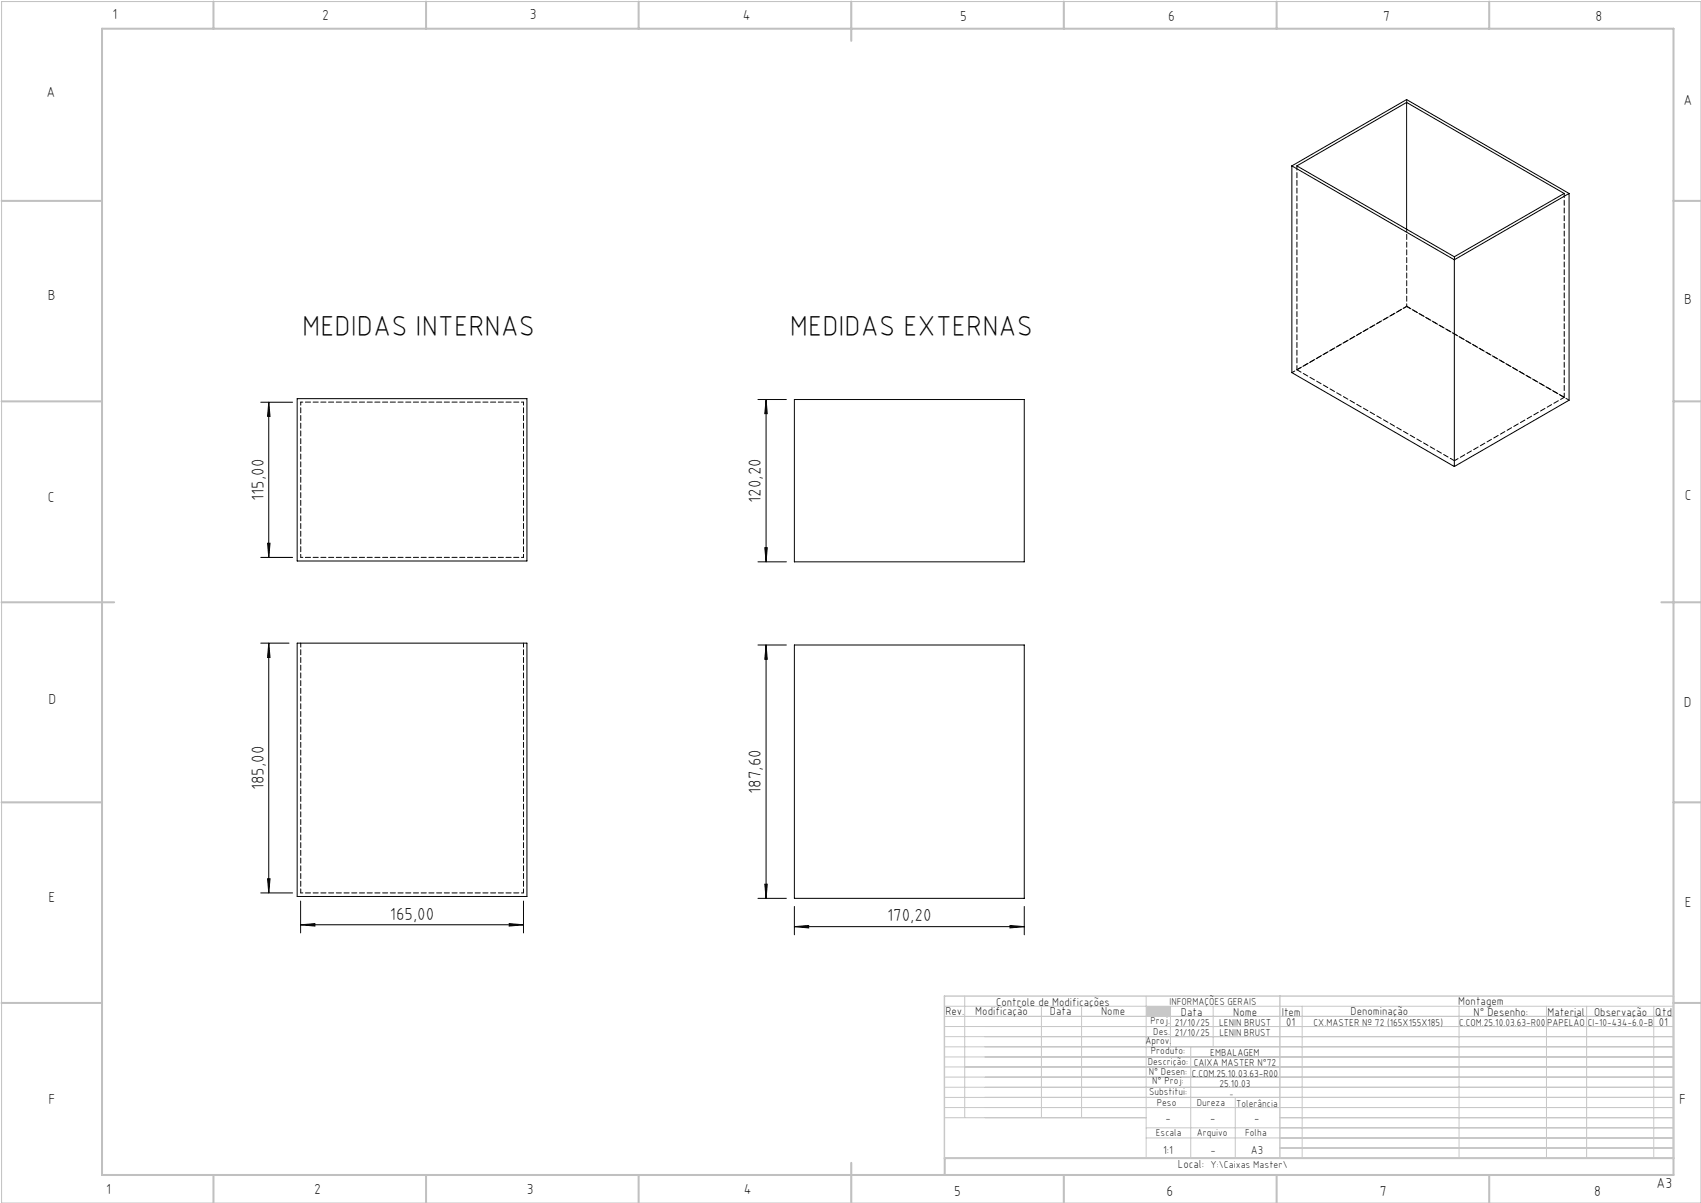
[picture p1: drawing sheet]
<svg xmlns="http://www.w3.org/2000/svg" width="420mm" height="297mm" viewBox="0 0 420 297" stroke-linecap="round" stroke-linejoin="round" font-family="sans-serif">
<path d="M.4 .4h419.6v296.6h-419.6z" fill="none" stroke="#c0c0c0" stroke-width=".25"/>
<g fill="none" stroke="#c0c0c0" stroke-width=".5">
<path d="M25.2 7.1h388v283h-388zM52.7 .4v6.7M105.2 .4v6.7M157.7 .4v6.7M210.2 .4v9.7M262.7 .4v6.7M315.2 .4v6.7M367.7 .4v6.7M.4 49.6h24.8M413.2 49.6h6.8M.4 99.1h24.8M413.2 99.1h6.8"/>
<path d="M.4 148.7h27.8M410.2 148.7h9.8M.4 198.1h24.8M413.2 198.1h6.8M.4 247.6h24.8M413.2 247.6h6.8M52.7 290.1v6.9M105.2 290.1v6.9M157.7 290.1v6.9M210.2 287.1v9.9M262.7 290.1v6.9M315.2 290.1v6.9"/>
<path d="M367.7 290.1v6.9M413.2 285.9h-179.9v4.2"/>
</g>
<g fill="none" stroke="#c3c8d2" stroke-width=".25">
<path d="M233.2 250.9h180M233.2 248.4h180M233.2 253.4h180M233.2 255.9h180M233.2 258.4h180M238.2 245.9v30M257.1 248.4v27.5M267.1 248.4v27.5M283 245.9v40M289 248.4v10M294 258.4v27.5M299.5 248.4v10"/>
<path d="M321.5 248.4v37.5M360.3 248.4v37.5M381.8 248.4v37.5M391.8 248.4v37.5M408.3 248.4v37.5M233.2 260.9h180M233.2 263.4h180M233.2 265.9h180M233.2 268.4h180M233.2 270.9h180M233.2 273.4h180M233.2 275.9h49.8"/>
<path d="M283 278.4h130.2M305 270.9v15M316 275.9h97.2M283 280.9h130.2M316 283.4h97.2"/>
</g>
<path d="M233.2 245.9h180v40h-180zM316 245.9v40" fill="none" stroke="#c3c8d2" stroke-width=".35"/>
<path d="M283 248.4h6v2.5h-6z" fill-rule="evenodd" fill="#c3c8d2"/>
<g fill="none" stroke="#000" stroke-width=".25">
<path d="M347.3 25.3v31.3M319 41v51l40.1 23.2M319 41l40.1 23.1M319 41l28.3-16.4 40.1 23.2M320.2 41l27.1-15.7 38.9 22.5-27.1 15.6zM387.4 47.8l-28.3 16.3M387.4 47.8v51l-28.3 16.4M359.1 64.1v51.1M64.4 99.3h7.8M66.4 99.3v38.3M66.4 99.3l.3 3.5h-.6zM73.4 98.4h56.7v40.1h-56.7z"/>
<path d="M187.1 98.6h7.1M189.2 98.6v40.1M189.2 98.6l.2 3.5h-.6zM196.1 98.6h56.8v40.1h-56.8zM64.4 137.6h7.8M66.1 134.1h.6l-.3 3.5zM187.1 138.7h7.1M188.8 135.2h.6l-.2 3.5zM64.4 158.8h7M66.4 158.8v61.6M66.4 158.8l.3 3.5h-.6zM73.4 158.8h56.7v62.5h-56.7z"/>
<path d="M187.1 159.2h7.1M189.2 159.2v62.6M189.2 159.2l.2 3.6h-.6zM196.1 159.2h56.8v62.6h-56.8zM66.1 217h.6l-.3 3.4zM188.8 218.3h.6l-.2 3.5zM64.4 220.4h7.8M74.2 228.3l3.6-.3v.6zM74.2 222.5v7.8M74.2 228.3h55.1M125.7 228l3.6 .3-3.6 .3zM129.3 222.5v7.8"/>
<path d="M187.1 221.8h7.1M196.1 228.8l3.6-.3v.6zM196.1 223.8v7M196.1 228.8h56.8M249.4 228.5l3.5 .3-3.5 .3zM252.9 223.8v7"/>
</g>
<g fill="#000">
<path d="M66.1 134.1h.6l-.3 3.5zM66.4 99.3l.3 3.5h-.6zM188.8 135.2h.6l-.2 3.5zM189.2 98.6l.2 3.5h-.6z"/>
<path d="M66.4 158.8l.3 3.5h-.6zM66.1 217h.6l-.3 3.4zM189.2 159.2l.2 3.6h-.6zM188.8 218.3h.6l-.2 3.5z"/>
<path d="M74.2 228.3l3.6-.3v.6zM125.7 228l3.6 .3-3.6 .3zM196.1 228.8l3.6-.3v.6zM249.4 228.5l3.5 .3-3.5 .3z"/>
</g>
<path d="M387.5 98.8l-40.2-23.2M74.3 158.8v61.6M129.3 158.8v61.6" fill="none" stroke="#000" stroke-width=".25" stroke-dasharray="1.3 .6" stroke-dashoffset=".3"/>
<path d="M74.3 99.3h55M129.3 137.6h-55M74.3 220.4h55" fill="none" stroke="#000" stroke-width=".25" stroke-dasharray="1.3 .6" stroke-dashoffset=".8"/>
<path d="M347.3 75.6l-28.3 16.4M129.3 99.3v38.3M74.3 137.6v-38.3" fill="none" stroke="#000" stroke-width=".25" stroke-dasharray="1.3 .6" stroke-dashoffset=".5"/>
<path d="M347.3 24.6v.7M359.1 63.4v.7" fill="none" stroke="#000" stroke-width=".25" stroke-dasharray="1.3 .6" stroke-dashoffset=".4"/>
<path d="M347.3 56.6v19" fill="none" stroke="#000" stroke-width=".25" stroke-dasharray="1.3 .6" stroke-dashoffset=".6"/>
<path d="M320.2 91.3l38.9 22.4M386.2 98.1l-38.9-22.5" fill="none" stroke="#000" stroke-width=".25" stroke-dasharray="1.3 .6" stroke-dashoffset=".1"/>
<path d="M320.2 40.9v50.4M386.2 47.7v50.4M347.3 75.6l-27.1 15.7M359.1 113.7l27.1-15.6" fill="none" stroke="#000" stroke-width=".25" stroke-dasharray="1.3 .6" stroke-dashoffset=".2"/>
<path d="M347.3 75.6h.1" fill="none" stroke="#000" stroke-width=".25" stroke-dasharray="1.3 .6"/>
<g font-size="7.1">
<text x="74.6" y="82.9">MEDIDAS INTERNAS</text>
<text x="195" y="82.9">MEDIDAS EXTERNAS</text>
</g>
<g font-size="4.3">
<text x="65.1" y="123.6" transform="rotate(-90 65.1 123.6)">115,00</text>
<text x="187.9" y="124.1" transform="rotate(-90 187.9 124.1)">120,20</text>
<text x="65.1" y="195.1" transform="rotate(-90 65.1 195.1)">185,00</text>
<text x="187.9" y="196" transform="rotate(-90 187.9 196)">187,60</text>
<text x="96.3" y="227">165,00</text>
<text x="219.1" y="227.5">170,20</text>
</g>
<g font-size="3.6">
<text x="27.8" y="4.8">1</text>
<text x="79.5" y="4.9">2</text>
<text x="130.8" y="4.8">3</text>
<text x="183.4" y="4.9">4</text>
<text x="237.1" y="5.1">5</text>
<text x="288.4" y="5.2">6</text>
<text x="341.5" y="5.1">7</text>
<text x="394" y="5.2">8</text>
<text x="11.5" y="24">A</text>
<text x="415.7" y="25.8">A</text>
<text x="11.8" y="74.1">B</text>
<text x="415.8" y="75.1">B</text>
<text x="11.8" y="124">C</text>
<text x="416" y="123.5">C</text>
<text x="12" y="173.7">D</text>
<text x="415.8" y="174.7">D</text>
<text x="12" y="222.6">E</text>
<text x="416" y="223.9">E</text>
<text x="12" y="272.6">F</text>
<text x="414.6" y="272.6">F</text>
<text x="409" y="293.3">A3</text>
<text x="26.2" y="294.8">1</text>
<text x="77.6" y="294.8">2</text>
<text x="130.1" y="294.8">3</text>
<text x="183.7" y="294.7">4</text>
<text x="235.6" y="295.2">5</text>
<text x="288" y="295.2">6</text>
<text x="340.7" y="295.2">7</text>
<text x="393.6" y="295.2">8</text>
</g>
<g font-size="2.9">
<text x="240.8" y="250.6">Modificação</text>
<text x="259.2" y="250.6">Data</text>
<text x="271.9" y="250.6">Nome</text>
<text x="290.9" y="288.4">Local:</text>
</g>
<g font-size="2.8">
<text x="233.4" y="250.6">Rev.</text>
<text x="246" y="248.4">Controle de Modificações</text>
<text x="291.6" y="250.8">Data</text>
<text x="304.5" y="250.8">Nome</text>
<text x="316.5" y="250.9">Item</text>
<text x="333.5" y="250.5">Denominação</text>
<text x="360.1" y="248.2">Montagem</text>
<text x="363.9" y="250.8">N° Desenho:</text>
<text x="382.1" y="250.8">Material</text>
<text x="393.6" y="250.8">Observação</text>
<text x="408.7" y="250.9">Qtd</text>
<text x="317.6" y="253.3">01</text>
<text x="409.6" y="253.3">01</text>
<text x="287.7" y="276.9">-</text>
<text x="298.8" y="276.9">-</text>
<text x="309.7" y="276.9">-</text>
<text x="287.2" y="284.8">1:1</text>
<text x="298.9" y="284.8">-</text>
<text x="308.8" y="284.8">A3</text>
</g>
<g font-size="2.5">
<text x="288.7" y="248.2">INFORMAÇÕES GERAIS</text>
<text x="282.8" y="257.8">Aprov.</text>
<text x="284.1" y="252.9">Proj.</text>
<text x="284.8" y="255.4">Des.</text>
<text x="290.1" y="255.8">21/10/25</text>
<text x="290.1" y="253.3">21/10/25</text>
<text x="301" y="253.3">LENIN BRUST</text>
<text x="301.1" y="255.8">LENIN BRUST</text>
<text x="324.3" y="253.3">CX.MASTER Nº 72 (165X155X185)</text>
<text x="360.3" y="253.3">C.COM.25.10.03.63-R00</text>
<text x="382" y="253.3">PAPELÃO</text>
<text x="392" y="253.3">CI-10-434-6.0-B</text>
<text x="283.4" y="262.9">Descrição:</text>
<text x="284.2" y="260.3">Produto:</text>
<text x="294.7" y="263.3">CAIXA MASTER N°72</text>
<text x="298.8" y="260.7">EMBALAGEM</text>
<text x="283.7" y="265.4">N° Desen:</text>
<text x="284.5" y="267.7">N° Proj:</text>
<text x="294.3" y="265.9">C.COM.25.10.03.63-R00</text>
<text x="301.1" y="268.3">25.10.03</text>
<text x="283.7" y="270.4">Substitui:</text>
<text x="285.6" y="273">Peso</text>
<text x="295.5" y="273">Dureza</text>
<text x="305.2" y="273.3">Tolerância</text>
<text x="285.4" y="280.4">Escala</text>
<text x="295.5" y="280.4">Arquivo</text>
<text x="307.5" y="280.4">Folha</text>
<text x="298.9" y="288.4">Y:\Caixas Master\</text>
</g>
<text font-size="2.1" x="303.5" y="270.9">-</text>
</svg>
